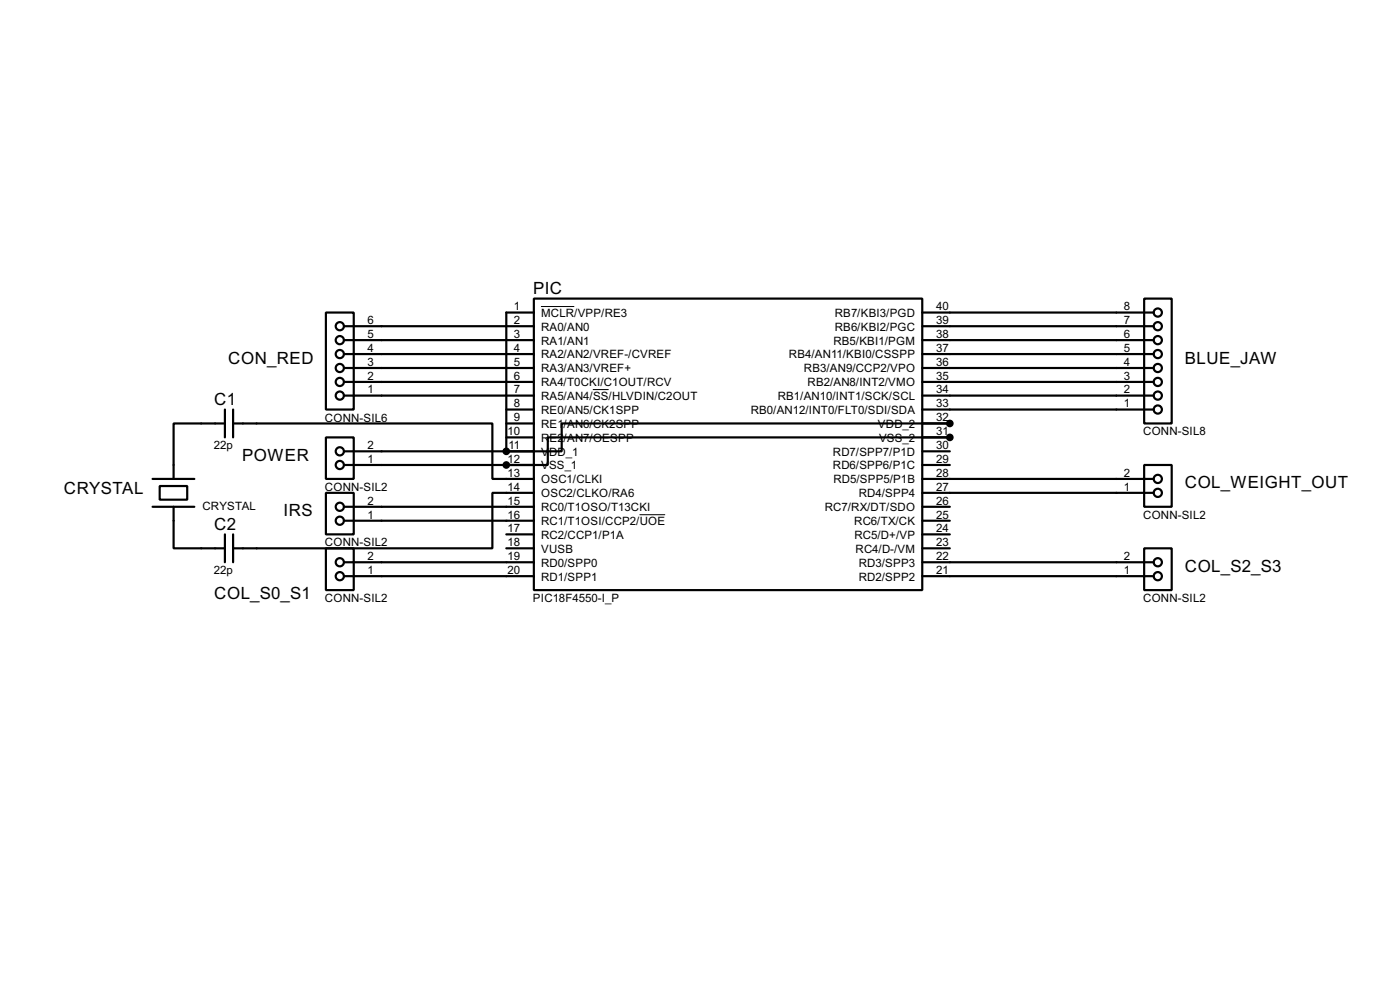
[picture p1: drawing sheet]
<svg xmlns="http://www.w3.org/2000/svg" width="256mm" height="180mm" viewBox="0 0 256 180" stroke-linecap="round" stroke-linejoin="round" font-family="sans-serif">
<g fill="none" stroke="#000" stroke-width=".4">
<path d="M59.7 57.2h5.1v17.8h-5.1zM63 59.7h34.8M97.8 54.7h71.2v53.3h-71.2zM97.8 57.2h-5v25.4h10.1v-5.1h71.1h-5M169 59.7h42.4M169 57.2h42.4M209.6 54.7h5.1v22.8h-5.1zM41.2 77.5h-9.4v10.2M41.2 75v5.1M42.7 77.5h47.5v10.2h7.6M42.7 75v5.1M63 62.3h34.8"/>
<path d="M63 64.8h34.8M63 67.4h34.8M63 69.9h34.8M63 72.4h34.8M92.8 75h5M92.8 77.5h5M169 62.3h42.4M169 64.8h42.4M169 67.4h42.4M169 69.9h42.4M169 72.4h42.4M169 75h42.4"/>
<path d="M28 92.8h7.6M28 87.7h7.6M29.3 89h5v2.5h-5zM31.8 92.8v7.6h9.4M41.2 97.8v5.1M42.7 97.8v5.1M59.7 90.2h5.1v7.6h-5.1zM59.7 80.1h5.1v7.6h-5.1zM63 85.1h34.8M63 82.6h34.8M63 92.8h34.8M63 95.3h34.8"/>
<path d="M92.8 80.1h5M92.8 97.8h5M97.8 90.2h-7.6v10.2h-47.5M169 80.1h5h-73.6v5h-7.6M169 85.1h5M169 82.6h5M169 92.8h5M169 95.3h5M169 87.7h42.4M169 90.2h42.4M169 97.8h5M209.6 85.1h5.1v7.7h-5.1z"/>
<path d="M59.7 100.4h5.1v7.6h-5.1zM63 102.9h34.8M63 105.5h34.8M92.8 100.4h5M169 102.9h42.4M169 105.5h42.4M169 100.4h5M209.6 100.4h5.1v7.6h-5.1z"/>
<circle cx="62.2" cy="59.7" r=".75"/>
<circle cx="212.1" cy="57.2" r=".75"/>
<circle cx="212.1" cy="59.7" r=".75"/>
<circle cx="62.2" cy="69.9" r=".75"/>
<circle cx="62.2" cy="62.3" r=".75"/>
<circle cx="62.2" cy="72.4" r=".75"/>
<circle cx="62.2" cy="64.8" r=".75"/>
<circle cx="62.2" cy="67.4" r=".75"/>
<circle cx="212.1" cy="62.3" r=".75"/>
<circle cx="212.1" cy="75" r=".75"/>
<circle cx="212.1" cy="69.9" r=".75"/>
<circle cx="212.1" cy="72.4" r=".75"/>
<circle cx="212.1" cy="67.4" r=".75"/>
<circle cx="212.1" cy="64.8" r=".75"/>
<circle cx="62.2" cy="92.8" r=".75"/>
<circle cx="62.2" cy="85.1" r=".75"/>
<circle cx="62.2" cy="95.3" r=".75"/>
<circle cx="62.2" cy="82.6" r=".75"/>
<circle cx="212.1" cy="90.2" r=".75"/>
<circle cx="212.1" cy="87.7" r=".75"/>
<circle cx="62.2" cy="105.5" r=".75"/>
<circle cx="62.2" cy="102.9" r=".75"/>
<circle cx="212.1" cy="102.9" r=".75"/>
<circle cx="212.1" cy="105.5" r=".75"/>
</g>
<g fill="#000">
<circle cx="174" cy="77.5" r=".2"/>
<circle cx="92.8" cy="82.6" r=".2"/>
<circle cx="92.8" cy="85.1" r=".2"/>
<circle cx="174" cy="80.1" r=".2"/>
</g>
<g fill="#000" stroke="#000" stroke-width=".4">
<circle cx="174" cy="77.5" r=".5"/>
<circle cx="92.7" cy="85.1" r=".5"/>
<circle cx="92.7" cy="82.6" r=".5"/>
<circle cx="174" cy="80.1" r=".5"/>
</g>
<path d="M99.1 56.1h6.1M108.6 71.3h2.9M117.2 94.2h4.7" fill="none" stroke="#000" stroke-width=".18"/>
<g font-size="3.5">
<text x="97.7" y="53.9">PIC</text>
<text x="41.8" y="66.6">CON_RED</text>
<text x="217.1" y="66.6">BLUE_JAW</text>
<text x="39.3" y="74.1">C1</text>
<text x="44.4" y="84.3">POWER</text>
<text x="217.1" y="89.4">COL_WEIGHT_OUT</text>
<text x="11.7" y="90.4">CRYSTAL</text>
<text x="52" y="94.5">IRS</text>
<text x="39.3" y="97">C2</text>
<text x="217.1" y="104.7">COL_S2_S3</text>
<text x="39.3" y="109.7">COL_S0_S1</text>
</g>
<g font-size="2.4">
<text x="67.4" y="59.3">6</text>
<text x="94.2" y="56.8">1</text>
<text x="94.2" y="59.3">2</text>
<text x="99.1" y="58">MCLR/VPP/RE3</text>
<text x="152.9" y="58">RB7/KBI3/PGD</text>
<text x="171.5" y="56.8">40</text>
<text x="171.5" y="59.3">39</text>
<text x="205.9" y="59.3">7</text>
<text x="205.9" y="56.8">8</text>
<text x="67.4" y="64.4">4</text>
<text x="67.4" y="61.9">5</text>
<text x="94.2" y="61.9">3</text>
<text x="94.2" y="64.4">4</text>
<text x="99.1" y="60.5">RA0/AN0</text>
<text x="99.1" y="63.1">RA1/AN1</text>
<text x="99.1" y="65.6">RA2/AN2/VREF-/CVREF</text>
<text x="144.5" y="65.6">RB4/AN11/KBI0/CSSPP</text>
<text x="152.7" y="63.1">RB5/KBI1/PGM</text>
<text x="152.9" y="60.5">RB6/KBI2/PGC</text>
<text x="171.5" y="61.9">38</text>
<text x="171.5" y="64.4">37</text>
<text x="205.9" y="64.4">5</text>
<text x="205.9" y="61.9">6</text>
<text x="67.4" y="72">1</text>
<text x="67.4" y="69.5">2</text>
<text x="67.4" y="67">3</text>
<text x="94.2" y="67">5</text>
<text x="94.2" y="69.5">6</text>
<text x="94.2" y="72">7</text>
<text x="99.1" y="68.1">RA3/AN3/VREF+</text>
<text x="99.1" y="70.7">RA4/T0CKI/C1OUT/RCV</text>
<text x="147.3" y="68.1">RB3/AN9/CCP2/VPO</text>
<text x="147.9" y="70.7">RB2/AN8/INT2/VMO</text>
<text x="171.5" y="67">36</text>
<text x="171.5" y="69.5">35</text>
<text x="171.5" y="72">34</text>
<text x="205.9" y="72">2</text>
<text x="205.9" y="69.5">3</text>
<text x="205.9" y="67">4</text>
<text x="59.5" y="77.2">CONN-SIL6</text>
<text x="94.2" y="74.6">8</text>
<text x="94.2" y="77.1">9</text>
<text x="99.1" y="73.2">RA5/AN4/SS/HLVDIN/C2OUT</text>
<text x="99.1" y="75.8">RE0/AN5/CK1SPP</text>
<text x="137.5" y="75.8">RB0/AN12/INT0/FLT0/SDI/SDA</text>
<text x="142.5" y="73.2">RB1/AN10/INT1/SCK/SCL</text>
<text x="171.5" y="74.6">33</text>
<text x="171.5" y="77.1">32</text>
<text x="205.9" y="74.6">1</text>
<text x="39.2" y="82.2">22p</text>
<text x="67.4" y="82.2">2</text>
<text x="93" y="79.7">10</text>
<text x="93.2" y="82.2">11</text>
<text x="99.1" y="78.3">RE1</text>
<text x="99.1" y="80.8">R</text>
<text x="99.1" y="83.4">V</text>
<text x="100.6" y="83.4">DD_1</text>
<text x="100.7" y="80.8">E2</text>
<text x="103.3" y="78.3">/AN6/CK2SPP</text>
<text x="103.3" y="80.8">/AN7/OESPP</text>
<text x="152.6" y="83.4">RD7/SPP7/P1D</text>
<text x="160.8" y="78.3">VDD_2</text>
<text x="161" y="80.8">VSS_2</text>
<text x="171.5" y="79.7">31</text>
<text x="171.5" y="82.2">30</text>
<text x="209.4" y="79.7">CONN-SIL8</text>
<text x="59.5" y="89.9">CONN-SIL2</text>
<text x="67.4" y="84.7">1</text>
<text x="93" y="84.7">12</text>
<text x="93" y="87.3">13</text>
<text x="93" y="89.8">14</text>
<text x="99.1" y="85.9">VSS_1</text>
<text x="99.1" y="88.5">OSC1/CLKI</text>
<text x="152.6" y="85.9">RD6/SPP6/P1C</text>
<text x="152.7" y="88.5">RD5/SPP5/P1B</text>
<text x="171.5" y="84.7">29</text>
<text x="171.5" y="87.3">28</text>
<text x="171.5" y="89.8">27</text>
<text x="205.9" y="89.8">1</text>
<text x="205.9" y="87.3">2</text>
<text x="37.1" y="93.3">CRYSTAL</text>
<text x="67.4" y="94.9">1</text>
<text x="67.4" y="92.4">2</text>
<text x="93" y="92.4">15</text>
<text x="93" y="94.9">16</text>
<text x="99.1" y="91">OSC2/CLKO/RA6</text>
<text x="99.1" y="93.6">RC0/T1OSO/T13CKI</text>
<text x="151.1" y="93.6">RC7/RX/DT/SDO</text>
<text x="157.3" y="91">RD4/SPP4</text>
<text x="171.5" y="92.4">26</text>
<text x="171.5" y="94.9">25</text>
<text x="209.4" y="95">CONN-SIL2</text>
<text x="59.5" y="100">CONN-SIL2</text>
<text x="93" y="97.4">17</text>
<text x="93" y="100">18</text>
<text x="99.1" y="96.1">RC1/T1OSI/CCP2/UOE</text>
<text x="99.1" y="98.6">RC2/CCP1/P1A</text>
<text x="99.1" y="101.2">VUSB</text>
<text x="156.5" y="96.1">RC6/TX/CK</text>
<text x="156.5" y="98.6">RC5/D+/VP</text>
<text x="156.7" y="101.2">RC4/D-/VM</text>
<text x="171.5" y="97.4">24</text>
<text x="171.5" y="100">23</text>
<text x="39.2" y="105.1">22p</text>
<text x="67.4" y="105.1">1</text>
<text x="67.4" y="102.5">2</text>
<text x="93" y="102.5">19</text>
<text x="93" y="105.1">20</text>
<text x="99.1" y="103.7">RD0/SPP0</text>
<text x="99.1" y="106.3">RD1/SPP1</text>
<text x="157.3" y="103.7">RD3/SPP3</text>
<text x="157.3" y="106.3">RD2/SPP2</text>
<text x="171.5" y="102.5">22</text>
<text x="171.5" y="105.1">21</text>
<text x="205.9" y="105.1">1</text>
<text x="205.9" y="102.5">2</text>
<text x="59.5" y="110.2">CONN-SIL2</text>
<text x="97.6" y="110.2">PIC18F4550-I_P</text>
<text x="209.4" y="110.2">CONN-SIL2</text>
</g>
</svg>
